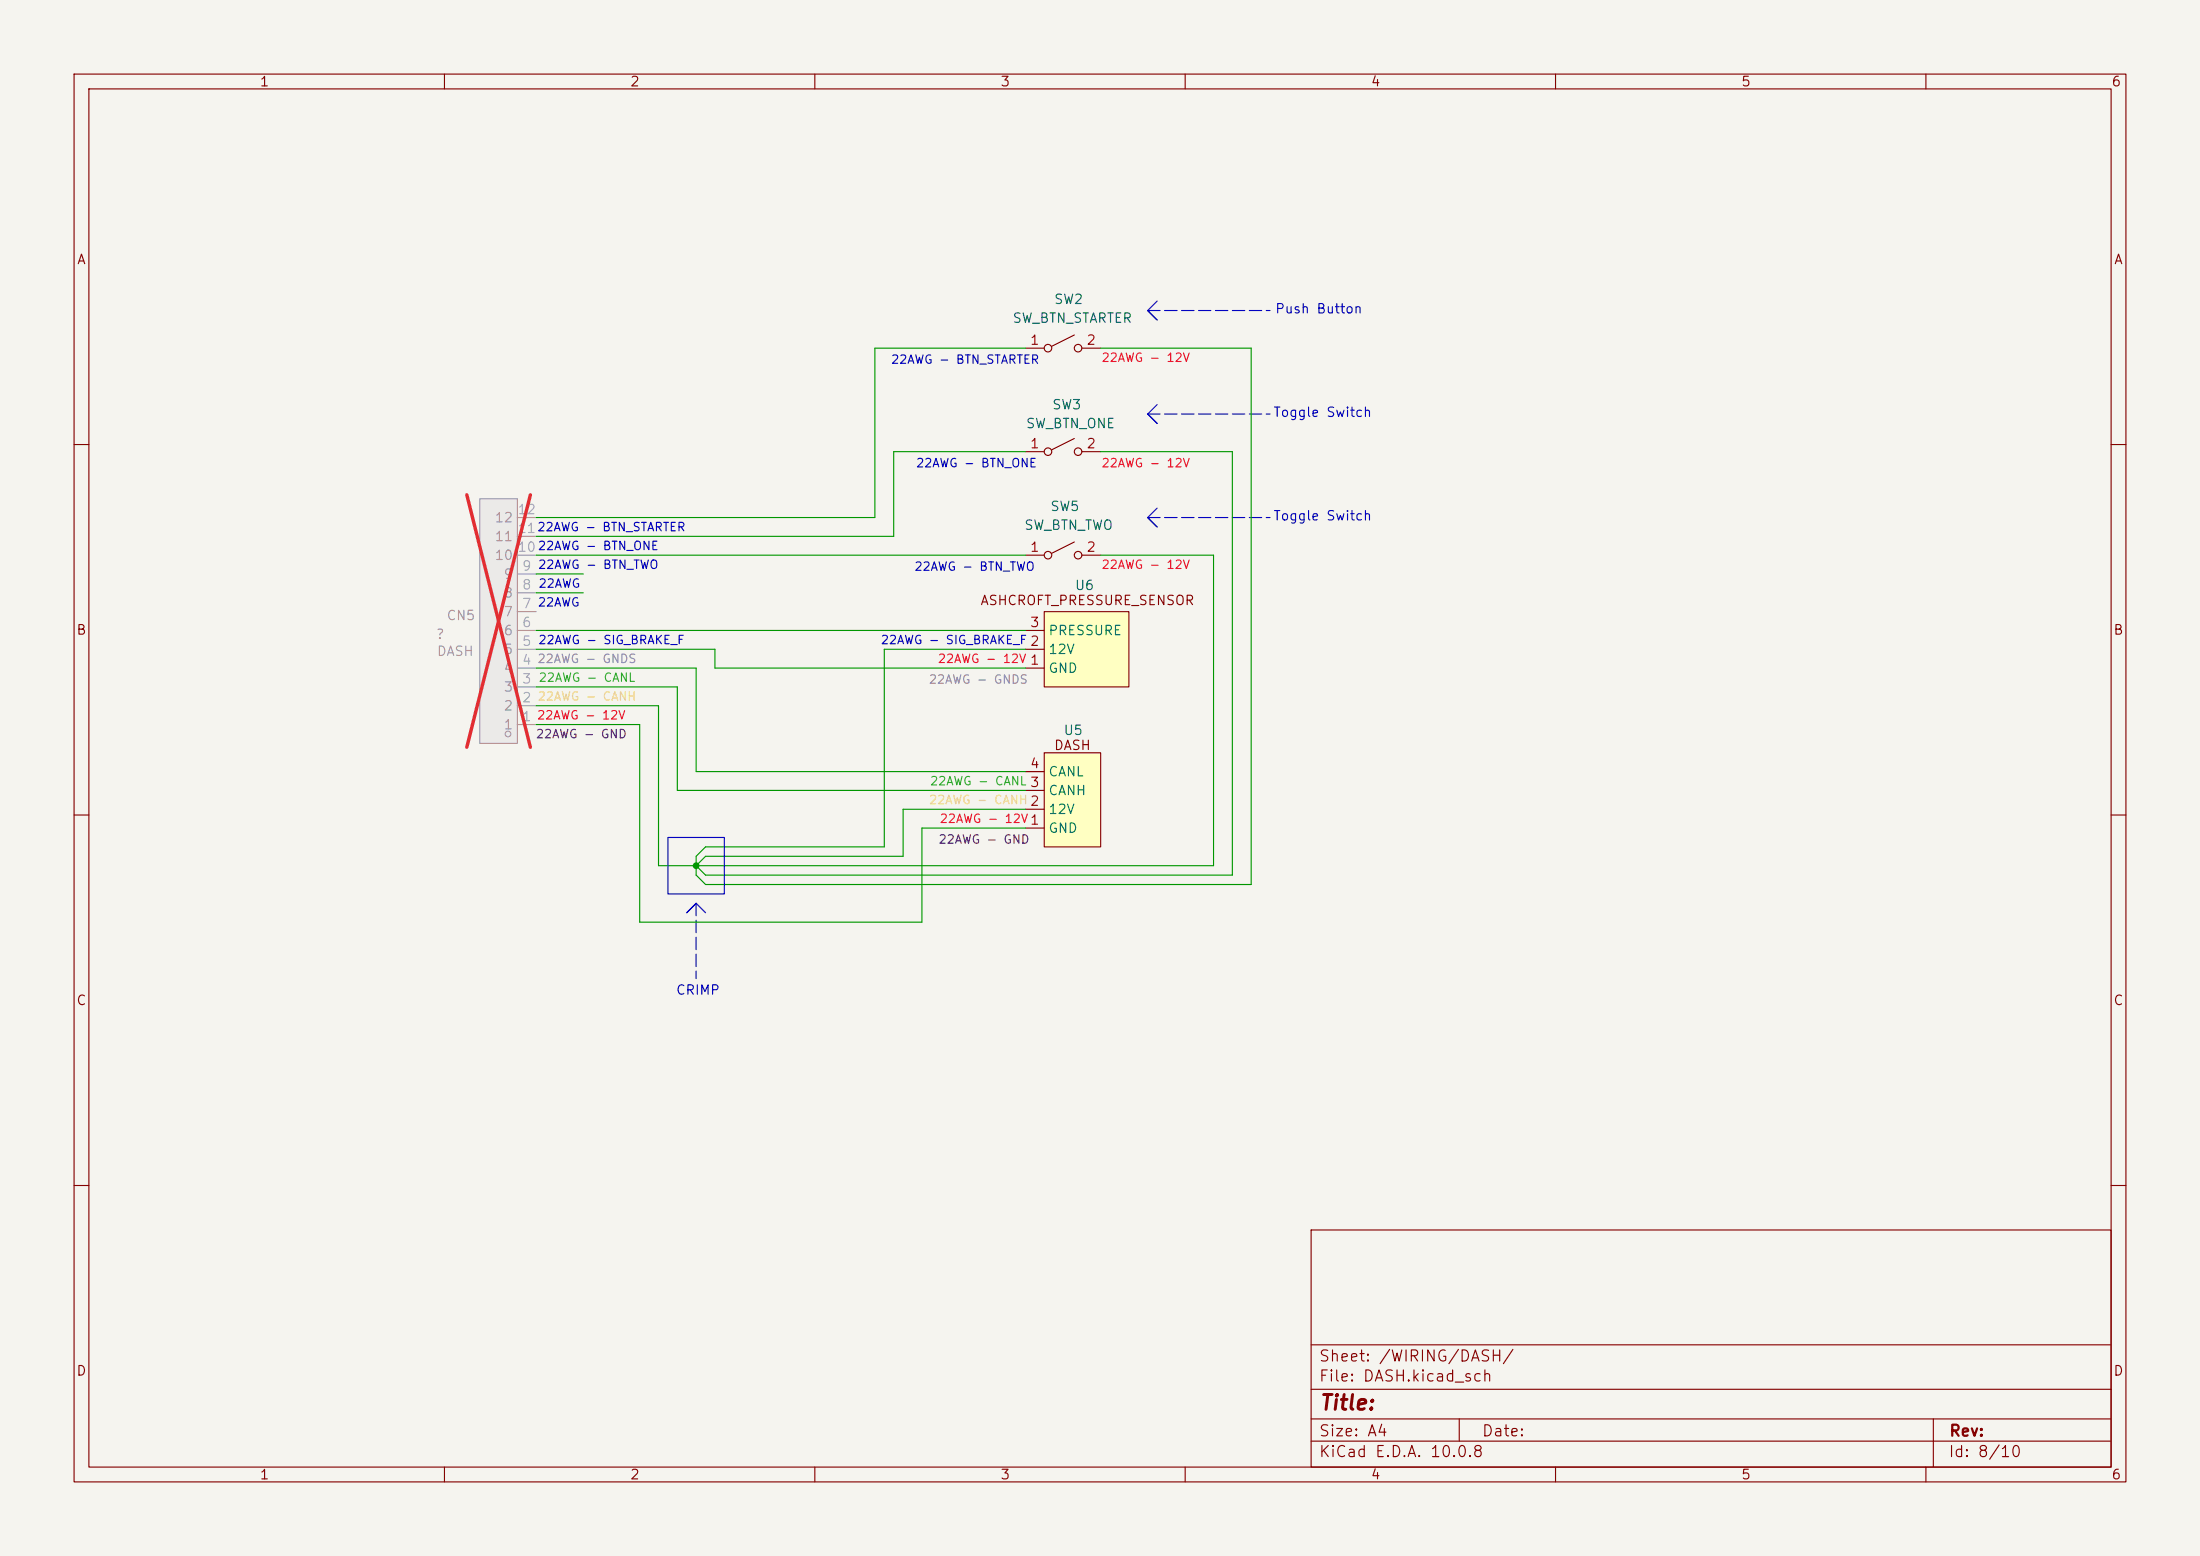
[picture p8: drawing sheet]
(kicad_sch
 (version 20260306)
 (generator "eeschema")
 (generator_version "10.0")
 (paper "A4")
 (lib_symbols
  (symbol "EasyEDA:ASHCROFT_PRESSURE_SENSOR" (exclude_from_sim no) (in_bom yes) (on_board yes)
   (in_pos_files yes)
   (duplicate_pin_numbers_are_jumpers no)
   (property "Reference" "U6" (at -1.016 8.636 0) (show_name no) (do_not_autoplace no) (effects (font (size 1.27 1.27)) (justify left)))
   (property "Value" "" (at 0 0 0) (show_name no) (do_not_autoplace no) (effects (font (size 1.27 1.27))))
   (property "Footprint" "" (at 0 0 0) (show_name no) (do_not_autoplace no) (hide yes) (effects (font (size 1.27 1.27))))
   (property "Datasheet" "" (at 0 0 0) (show_name no) (do_not_autoplace no) (hide yes) (effects (font (size 1.27 1.27))))
   (property "Description" "" (at 0 0 0) (show_name no) (do_not_autoplace no) (hide yes) (effects (font (size 1.27 1.27))))
   (symbol "ASHCROFT_PRESSURE_SENSOR_1_1"
    (rectangle (start -5.08 5.08) (end 6.35 -5.08) (stroke (width 0) (type solid)) (fill (type background)))
    (text "ASHCROFT_PRESSURE_SENSOR" (at 0.762 6.604 0) (effects (font (size 1.27 1.27))))
    (pin input line (at -7.62 -2.54 0) (length 2.54) (name "GND" (effects (font (size 1.27 1.27)))) (number "1" (effects (font (size 1.27 1.27)))))
    (pin input line (at -7.62 0 0) (length 2.54) (name "12V" (effects (font (size 1.27 1.27)))) (number "2" (effects (font (size 1.27 1.27)))))
    (pin output line (at -7.62 2.54 0) (length 2.54) (name "PRESSURE" (effects (font (size 1.27 1.27)))) (number "3" (effects (font (size 1.27 1.27))))))
   (embedded_fonts no))
  (symbol "EasyEDA:DASH_DISPLAY" (exclude_from_sim no) (in_bom yes) (on_board yes)
   (in_pos_files yes)
   (duplicate_pin_numbers_are_jumpers no)
   (property "Reference" "U5" (at 2.54 -0.2272 0) (show_name no) (do_not_autoplace no) (effects (font (size 1.27 1.27)) (justify left)))
   (property "Value" "" (at 0 0 0) (show_name no) (do_not_autoplace no) (effects (font (size 1.27 1.27))))
   (property "Footprint" "" (at 0 0 0) (show_name no) (do_not_autoplace no) (hide yes) (effects (font (size 1.27 1.27))))
   (property "Datasheet" "" (at 0 0 0) (show_name no) (do_not_autoplace no) (hide yes) (effects (font (size 1.27 1.27))))
   (property "Description" "" (at 0 0 0) (show_name no) (do_not_autoplace no) (hide yes) (effects (font (size 1.27 1.27))))
   (symbol "DASH_DISPLAY_1_1"
    (rectangle (start -6.35 5.08) (end 1.27 -7.62) (stroke (width 0) (type solid)) (fill (type background)))
    (text "DASH\n" (at -2.54 6.096 0) (effects (font (size 1.27 1.27))))
    (pin input line (at -8.89 -5.08 0) (length 2.54) (name "GND" (effects (font (size 1.27 1.27)))) (number "1" (effects (font (size 1.27 1.27)))))
    (pin input line (at -8.89 -2.54 0) (length 2.54) (name "12V" (effects (font (size 1.27 1.27)))) (number "2" (effects (font (size 1.27 1.27)))))
    (pin input line (at -8.89 0 0) (length 2.54) (name "CANH" (effects (font (size 1.27 1.27)))) (number "3" (effects (font (size 1.27 1.27)))))
    (pin input line (at -8.89 2.54 0) (length 2.54) (name "CANL" (effects (font (size 1.27 1.27)))) (number "4" (effects (font (size 1.27 1.27))))))
   (embedded_fonts no))
  (symbol "EasyEDA:DT15-12PA" (exclude_from_sim no) (in_bom yes) (on_board yes)
   (in_pos_files yes)
   (duplicate_pin_numbers_are_jumpers no)
   (property "Reference" "CN" (at 0 19.05 0) (show_name no) (do_not_autoplace no) (effects (font (size 1.27 1.27))))
   (property "Value" "DT15-12PA" (at 0 -19.05 0) (show_name no) (do_not_autoplace no) (effects (font (size 1.27 1.27))))
   (property "Footprint" "EasyEDA:CONN-TH_DT15-12PA" (at 0 -21.59 0) (show_name no) (do_not_autoplace no) (hide yes) (effects (font (size 1.27 1.27))))
   (property "Datasheet" "https://www.lcsc.com/datasheet/C5341788.pdf" (at 0 -24.13 0) (show_name no) (do_not_autoplace no) (hide yes) (effects (font (size 1.27 1.27))))
   (property "Description" "" (at 0 0 0) (show_name no) (do_not_autoplace no) (hide yes) (effects (font (size 1.27 1.27))))
   (property "Manufacturer" "TE Connectivity(泰科电子)" (at 0 -26.67 0) (show_name no) (do_not_autoplace no) (hide yes) (effects (font (size 1.27 1.27))))
   (property "MPN" "DT15-12PA" (at 0 -29.21 0) (show_name no) (do_not_autoplace no) (hide yes) (effects (font (size 1.27 1.27))))
   (property "LCSC Part" "C5341788" (at 0 -31.75 0) (show_name no) (do_not_autoplace no) (hide yes) (effects (font (size 1.27 1.27))))
   (symbol "DT15-12PA_0_1"
    (rectangle (start -1.27 16.51) (end 3.81 -16.51) (stroke (width 0) (type default)) (fill (type background)))
    (circle (center 0 15.24) (radius 0.38) (stroke (width 0) (type default)) (fill (type none)))
    (pin unspecified line (at -3.81 13.97 0) (length 2.54) (name "1" (effects (font (size 1.27 1.27)))) (number "1" (effects (font (size 1.27 1.27)))))
    (pin unspecified line (at -3.81 11.43 0) (length 2.54) (name "2" (effects (font (size 1.27 1.27)))) (number "2" (effects (font (size 1.27 1.27)))))
    (pin unspecified line (at -3.81 8.89 0) (length 2.54) (name "3" (effects (font (size 1.27 1.27)))) (number "3" (effects (font (size 1.27 1.27)))))
    (pin unspecified line (at -3.81 6.35 0) (length 2.54) (name "4" (effects (font (size 1.27 1.27)))) (number "4" (effects (font (size 1.27 1.27)))))
    (pin unspecified line (at -3.81 3.81 0) (length 2.54) (name "5" (effects (font (size 1.27 1.27)))) (number "5" (effects (font (size 1.27 1.27)))))
    (pin unspecified line (at -3.81 1.27 0) (length 2.54) (name "6" (effects (font (size 1.27 1.27)))) (number "6" (effects (font (size 1.27 1.27)))))
    (pin unspecified line (at -3.81 -1.27 0) (length 2.54) (name "7" (effects (font (size 1.27 1.27)))) (number "7" (effects (font (size 1.27 1.27)))))
    (pin unspecified line (at -3.81 -3.81 0) (length 2.54) (name "8" (effects (font (size 1.27 1.27)))) (number "8" (effects (font (size 1.27 1.27)))))
    (pin unspecified line (at -3.81 -6.35 0) (length 2.54) (name "9" (effects (font (size 1.27 1.27)))) (number "9" (effects (font (size 1.27 1.27)))))
    (pin unspecified line (at -3.81 -8.89 0) (length 2.54) (name "10" (effects (font (size 1.27 1.27)))) (number "10" (effects (font (size 1.27 1.27)))))
    (pin unspecified line (at -3.81 -11.43 0) (length 2.54) (name "11" (effects (font (size 1.27 1.27)))) (number "11" (effects (font (size 1.27 1.27)))))
    (pin unspecified line (at -3.81 -13.97 0) (length 2.54) (name "12" (effects (font (size 1.27 1.27)))) (number "12" (effects (font (size 1.27 1.27))))))
   (embedded_fonts no))
  (symbol "Switch:SW_SPST"
   (pin_names
    (offset 0) (hide yes)) (exclude_from_sim no) (in_bom yes) (on_board yes)
   (in_pos_files yes)
   (duplicate_pin_numbers_are_jumpers no)
   (property "Reference" "SW" (at 0 3.175 0) (show_name no) (do_not_autoplace no) (effects (font (size 1.27 1.27))))
   (property "Value" "SW_SPST" (at 0 -2.54 0) (show_name no) (do_not_autoplace no) (effects (font (size 1.27 1.27))))
   (property "Footprint" "" (at 0 0 0) (show_name no) (do_not_autoplace no) (hide yes) (effects (font (size 1.27 1.27))))
   (property "Datasheet" "" (at 0 0 0) (show_name no) (do_not_autoplace no) (hide yes) (effects (font (size 1.27 1.27))))
   (property "Description" "Single Pole Single Throw (SPST) switch" (at 0 0 0) (show_name no) (do_not_autoplace no) (hide yes) (effects (font (size 1.27 1.27))))
   (symbol "SW_SPST_0_0"
    (circle (center -2.032 0) (radius 0.508) (stroke (width 0) (type default)) (fill (type none)))
    (polyline (pts (xy -1.524 0.254) (xy 1.524 1.778)) (stroke (width 0) (type default)) (fill (type none)))
    (circle (center 2.032 0) (radius 0.508) (stroke (width 0) (type default)) (fill (type none))))
   (symbol "SW_SPST_1_1"
    (pin passive line (at -5.08 0 0) (length 2.54) (name "A" (effects (font (size 1.27 1.27)))) (number "1" (effects (font (size 1.27 1.27)))))
    (pin passive line (at 5.08 0 180) (length 2.54) (name "B" (effects (font (size 1.27 1.27)))) (number "2" (effects (font (size 1.27 1.27))))))
   (embedded_fonts no)))
 (rectangle
  (start 90.17 113.03)
  (end 97.79 120.65)
  (stroke (width 0) (type default))
  (fill (type none)))
 (text "22AWG\n"
  (exclude_from_sim no)
  (at 75.438 81.534 0)
  (effects (font (size 1.143 1.143))))
 (text "22AWG - CANH\n"
  (exclude_from_sim no)
  (at 132.08 108.204 0)
  (effects (font (size 1.143 1.143) (color 255 206 65 1))))
 (text "22AWG - SIG_BRAKE_F\n"
  (exclude_from_sim no)
  (at 82.55 86.614 0)
  (effects (font (size 1.143 1.143))))
 (text "22AWG - 12V\n"
  (exclude_from_sim no)
  (at 154.686 62.738 0)
  (effects (font (size 1.143 1.143) (color 255 13 46 1))))
 (text "22AWG - 12V\n"
  (exclude_from_sim no)
  (at 154.686 48.514 0)
  (effects (font (size 1.143 1.143) (color 255 13 46 1))))
 (text "CRIMP"
  (exclude_from_sim no)
  (at 94.234 133.858 0)
  (effects (font (size 1.27 1.27))))
 (text "22AWG - CANH\n"
  (exclude_from_sim no)
  (at 79.248 94.234 0)
  (effects (font (size 1.143 1.143) (color 255 206 65 1))))
 (text "22AWG - 12V\n"
  (exclude_from_sim no)
  (at 154.686 76.454 0)
  (effects (font (size 1.143 1.143) (color 255 13 46 1))))
 (text "22AWG - CANL"
  (exclude_from_sim no)
  (at 132.08 105.664 0)
  (effects (font (size 1.143 1.143) (color 50 192 40 1))))
 (text "Toggle Switch"
  (exclude_from_sim no)
  (at 178.562 55.88 0)
  (effects (font (size 1.27 1.27))))
 (text "22AWG - GND"
  (exclude_from_sim no)
  (at 132.842 113.538 0)
  (effects (font (size 1.143 1.143) (color 61 61 61 1))))
 (text "22AWG - BTN_ONE\n"
  (exclude_from_sim no)
  (at 131.826 62.738 0)
  (effects (font (size 1.143 1.143))))
 (text "22AWG - BTN_TWO\n"
  (exclude_from_sim no)
  (at 80.772 76.454 0)
  (effects (font (size 1.143 1.143))))
 (text "22AWG - 12V\n"
  (exclude_from_sim no)
  (at 78.486 96.774 0)
  (effects (font (size 1.143 1.143) (color 255 13 46 1))))
 (text "22AWG - BTN_TWO\n"
  (exclude_from_sim no)
  (at 131.572 76.708 0)
  (effects (font (size 1.143 1.143))))
 (text "Toggle Switch"
  (exclude_from_sim no)
  (at 178.562 69.85 0)
  (effects (font (size 1.27 1.27))))
 (text "22AWG - BTN_ONE\n"
  (exclude_from_sim no)
  (at 80.772 73.914 0)
  (effects (font (size 1.143 1.143))))
 (text "22AWG - GNDS"
  (exclude_from_sim no)
  (at 132.08 91.948 0)
  (effects (font (size 1.143 1.143) (color 135 135 135 1))))
 (text "22AWG - 12V\n"
  (exclude_from_sim no)
  (at 132.842 110.744 0)
  (effects (font (size 1.143 1.143) (color 255 13 46 1))))
 (text "22AWG - BTN_STARTER\n"
  (exclude_from_sim no)
  (at 82.55 71.374 0)
  (effects (font (size 1.143 1.143))))
 (text "22AWG - GND"
  (exclude_from_sim no)
  (at 78.486 99.314 0)
  (effects (font (size 1.143 1.143) (color 61 61 61 1))))
 (text "Push Button"
  (exclude_from_sim no)
  (at 178.054 41.91 0)
  (effects (font (size 1.27 1.27))))
 (text "22AWG\n"
  (exclude_from_sim no)
  (at 75.5248 78.994 0)
  (effects (font (size 1.143 1.143))))
 (text "22AWG - CANL"
  (exclude_from_sim no)
  (at 79.248 91.694 0)
  (effects (font (size 1.143 1.143) (color 50 192 40 1))))
 (text "22AWG - GNDS"
  (exclude_from_sim no)
  (at 79.248 89.154 0)
  (effects (font (size 1.143 1.143) (color 135 135 135 1))))
 (text "22AWG - SIG_BRAKE_F\n"
  (exclude_from_sim no)
  (at 128.778 86.614 0)
  (effects (font (size 1.143 1.143))))
 (text "22AWG - BTN_STARTER\n"
  (exclude_from_sim no)
  (at 130.302 48.768 0)
  (effects (font (size 1.143 1.143))))
 (text "22AWG - 12V\n"
  (exclude_from_sim no)
  (at 132.588 89.154 0)
  (effects (font (size 1.143 1.143) (color 255 13 46 1))))
 (junction
  (at 93.98 116.84)
  (diameter 0)
  (color 0 0 0 0))
 (wire
  (pts (xy 86.36 97.79) (xy 72.39 97.79))
  (stroke (width 0) (type default)))
 (wire
  (pts (xy 95.25 119.38) (xy 168.91 119.38))
  (stroke (width 0) (type default)))
 (wire
  (pts (xy 168.91 119.38) (xy 168.91 46.99))
  (stroke (width 0) (type default)))
 (wire
  (pts (xy 120.65 72.39) (xy 120.65 60.96))
  (stroke (width 0) (type default)))
 (polyline
  (pts (xy 154.94 55.88) (xy 156.21 57.15))
  (stroke (width 0) (type default)))
 (wire
  (pts (xy 119.38 114.3) (xy 95.25 114.3))
  (stroke (width 0) (type default)))
 (wire
  (pts (xy 93.98 104.14) (xy 138.43 104.14))
  (stroke (width 0) (type default)))
 (polyline
  (pts (xy 154.94 55.88) (xy 171.45 55.88))
  (stroke (width 0) (type dash)))
 (wire
  (pts (xy 95.25 119.38) (xy 93.98 118.11))
  (stroke (width 0) (type default)))
 (wire
  (pts (xy 118.11 46.99) (xy 138.43 46.99))
  (stroke (width 0) (type default)))
 (wire
  (pts (xy 93.98 116.84) (xy 93.98 118.11))
  (stroke (width 0) (type default)))
 (polyline
  (pts (xy 154.94 55.88) (xy 156.21 54.61))
  (stroke (width 0) (type default)))
 (wire
  (pts (xy 163.83 74.93) (xy 163.83 116.84))
  (stroke (width 0) (type default)))
 (wire
  (pts (xy 96.52 87.63) (xy 96.52 90.17))
  (stroke (width 0) (type default)))
 (polyline
  (pts (xy 156.21 43.18) (xy 154.94 41.91))
  (stroke (width 0) (type default)))
 (wire
  (pts (xy 91.44 106.68) (xy 138.43 106.68))
  (stroke (width 0) (type default)))
 (wire
  (pts (xy 168.91 46.99) (xy 148.59 46.99))
  (stroke (width 0) (type default)))
 (wire
  (pts (xy 120.65 72.39) (xy 72.39 72.39))
  (stroke (width 0) (type default)))
 (polyline
  (pts (xy 93.98 121.92) (xy 93.98 132.08))
  (stroke (width 0) (type dash)))
 (polyline
  (pts (xy 93.98 121.92) (xy 92.71 123.19))
  (stroke (width 0) (type default)))
 (wire
  (pts (xy 166.37 60.96) (xy 166.37 118.11))
  (stroke (width 0) (type default)))
 (wire
  (pts (xy 93.98 90.17) (xy 93.98 104.14))
  (stroke (width 0) (type default)))
 (wire
  (pts (xy 119.38 114.3) (xy 119.38 87.63))
  (stroke (width 0) (type default)))
 (wire
  (pts (xy 88.9 116.84) (xy 93.98 116.84))
  (stroke (width 0) (type default)))
 (wire
  (pts (xy 72.39 95.25) (xy 88.9 95.25))
  (stroke (width 0) (type default)))
 (polyline
  (pts (xy 154.94 41.91) (xy 156.21 43.18))
  (stroke (width 0) (type default)))
 (polyline
  (pts (xy 92.71 123.19) (xy 93.98 121.92))
  (stroke (width 0) (type default)))
 (polyline
  (pts (xy 156.21 71.12) (xy 154.94 69.85))
  (stroke (width 0) (type default)))
 (wire
  (pts (xy 118.11 69.85) (xy 118.11 46.99))
  (stroke (width 0) (type default)))
 (wire
  (pts (xy 72.39 80.01) (xy 78.74 80.01))
  (stroke (width 0) (type default)))
 (wire
  (pts (xy 95.25 118.11) (xy 93.98 116.84))
  (stroke (width 0) (type default)))
 (wire
  (pts (xy 96.52 90.17) (xy 138.43 90.17))
  (stroke (width 0) (type default)))
 (wire
  (pts (xy 88.9 95.25) (xy 88.9 116.84))
  (stroke (width 0) (type default)))
 (wire
  (pts (xy 95.25 114.3) (xy 93.98 115.57))
  (stroke (width 0) (type default)))
 (wire
  (pts (xy 72.39 77.47) (xy 78.74 77.47))
  (stroke (width 0) (type default)))
 (wire
  (pts (xy 121.92 115.57) (xy 121.92 109.22))
  (stroke (width 0) (type default)))
 (polyline
  (pts (xy 154.94 69.85) (xy 156.21 68.58))
  (stroke (width 0) (type default)))
 (polyline
  (pts (xy 154.94 69.85) (xy 156.21 71.12))
  (stroke (width 0) (type default)))
 (wire
  (pts (xy 95.25 118.11) (xy 166.37 118.11))
  (stroke (width 0) (type default)))
 (wire
  (pts (xy 93.98 115.57) (xy 93.98 116.84))
  (stroke (width 0) (type default)))
 (wire
  (pts (xy 72.39 85.09) (xy 138.43 85.09))
  (stroke (width 0) (type default)))
 (wire
  (pts (xy 86.36 124.46) (xy 124.46 124.46))
  (stroke (width 0) (type default)))
 (wire
  (pts (xy 166.37 60.96) (xy 148.59 60.96))
  (stroke (width 0) (type default)))
 (wire
  (pts (xy 119.38 87.63) (xy 138.43 87.63))
  (stroke (width 0) (type default)))
 (wire
  (pts (xy 148.59 74.93) (xy 163.83 74.93))
  (stroke (width 0) (type default)))
 (wire
  (pts (xy 120.65 60.96) (xy 138.43 60.96))
  (stroke (width 0) (type default)))
 (polyline
  (pts (xy 93.98 121.92) (xy 95.25 123.19))
  (stroke (width 0) (type default)))
 (wire
  (pts (xy 91.44 92.71) (xy 91.44 106.68))
  (stroke (width 0) (type default)))
 (polyline
  (pts (xy 154.94 41.91) (xy 171.45 41.91))
  (stroke (width 0) (type dash)))
 (wire
  (pts (xy 95.25 115.57) (xy 93.98 116.84))
  (stroke (width 0) (type default)))
 (wire
  (pts (xy 86.36 97.79) (xy 86.36 124.46))
  (stroke (width 0) (type default)))
 (wire
  (pts (xy 124.46 124.46) (xy 124.46 111.76))
  (stroke (width 0) (type default)))
 (wire
  (pts (xy 72.39 74.93) (xy 138.43 74.93))
  (stroke (width 0) (type default)))
 (wire
  (pts (xy 93.98 116.84) (xy 163.83 116.84))
  (stroke (width 0) (type default)))
 (polyline
  (pts (xy 156.21 57.15) (xy 154.94 55.88))
  (stroke (width 0) (type default)))
 (wire
  (pts (xy 72.39 69.85) (xy 118.11 69.85))
  (stroke (width 0) (type default)))
 (wire
  (pts (xy 72.39 87.63) (xy 96.52 87.63))
  (stroke (width 0) (type default)))
 (polyline
  (pts (xy 154.94 41.91) (xy 156.21 40.64))
  (stroke (width 0) (type default)))
 (wire
  (pts (xy 124.46 111.76) (xy 138.43 111.76))
  (stroke (width 0) (type default)))
 (wire
  (pts (xy 91.44 92.71) (xy 72.39 92.71))
  (stroke (width 0) (type default)))
 (polyline
  (pts (xy 154.94 69.85) (xy 171.45 69.85))
  (stroke (width 0) (type dash)))
 (wire
  (pts (xy 72.39 90.17) (xy 93.98 90.17))
  (stroke (width 0) (type default)))
 (wire
  (pts (xy 121.92 109.22) (xy 138.43 109.22))
  (stroke (width 0) (type default)))
 (wire
  (pts (xy 95.25 115.57) (xy 121.92 115.57))
  (stroke (width 0) (type default)))
 (symbol
  (lib_id "EasyEDA:ASHCROFT_PRESSURE_SENSOR")
  (at 146.05 87.63 0)
  (unit 1)
  (body_style 1)
  (exclude_from_sim no)
  (in_bom yes)
  (on_board yes)
  (in_pos_files yes)
  (dnp no)
  (property "Reference" "U6" (at 145.034 78.994 0) (show_name no) (do_not_autoplace no) (effects (font (size 1.27 1.27)) (justify left)))
  (property "Value" "" (at 146.05 87.63 0) (show_name no) (do_not_autoplace no) (effects (font (size 1.27 1.27))))
  (property "Footprint" "" (at 146.05 87.63 0) (hide yes) (show_name no) (do_not_autoplace no) (effects (font (size 1.27 1.27))))
  (property "Datasheet" "" (at 146.05 87.63 0) (hide yes) (show_name no) (do_not_autoplace no) (effects (font (size 1.27 1.27))))
  (property "Description" "" (at 146.05 87.63 0) (hide yes) (show_name no) (do_not_autoplace no) (effects (font (size 1.27 1.27))))
  (pin "2")
  (pin "1")
  (pin "3"))
 (symbol
  (lib_id "Switch:SW_SPST")
  (at 143.51 60.96 0)
  (unit 1)
  (body_style 1)
  (exclude_from_sim no)
  (in_bom yes)
  (on_board yes)
  (in_pos_files yes)
  (dnp no)
  (property "Reference" "SW3" (at 144.018 54.61 0) (show_name no) (do_not_autoplace no) (effects (font (size 1.27 1.27))))
  (property "Value" "SW_BTN_ONE" (at 144.526 57.15 0) (show_name no) (do_not_autoplace no) (effects (font (size 1.27 1.27))))
  (property "Footprint" "" (at 143.51 60.96 0) (hide yes) (show_name no) (do_not_autoplace no) (effects (font (size 1.27 1.27))))
  (property "Datasheet" "" (at 143.51 60.96 0) (hide yes) (show_name no) (do_not_autoplace no) (effects (font (size 1.27 1.27))))
  (property "Description" "Single Pole Single Throw (SPST) switch" (at 143.51 60.96 0) (hide yes) (show_name no) (do_not_autoplace no) (effects (font (size 1.27 1.27))))
  (pin "2")
  (pin "1"))
 (symbol
  (lib_id "Switch:SW_SPST")
  (at 143.51 46.99 0)
  (unit 1)
  (body_style 1)
  (exclude_from_sim no)
  (in_bom yes)
  (on_board yes)
  (in_pos_files yes)
  (dnp no)
  (property "Reference" "SW2" (at 144.272 40.386 0) (show_name no) (do_not_autoplace no) (effects (font (size 1.27 1.27))))
  (property "Value" "SW_BTN_STARTER" (at 144.78 42.926 0) (show_name no) (do_not_autoplace no) (effects (font (size 1.27 1.27))))
  (property "Footprint" "" (at 143.51 46.99 0) (hide yes) (show_name no) (do_not_autoplace no) (effects (font (size 1.27 1.27))))
  (property "Datasheet" "" (at 143.51 46.99 0) (hide yes) (show_name no) (do_not_autoplace no) (effects (font (size 1.27 1.27))))
  (property "Description" "Single Pole Single Throw (SPST) switch" (at 143.51 46.99 0) (hide yes) (show_name no) (do_not_autoplace no) (effects (font (size 1.27 1.27))))
  (pin "2")
  (pin "1"))
 (symbol
  (lib_id "Switch:SW_SPST")
  (at 143.51 74.93 0)
  (unit 1)
  (body_style 1)
  (exclude_from_sim no)
  (in_bom yes)
  (on_board yes)
  (in_pos_files yes)
  (dnp no)
  (property "Reference" "SW5" (at 143.764 68.326 0) (show_name no) (do_not_autoplace no) (effects (font (size 1.27 1.27))))
  (property "Value" "SW_BTN_TWO" (at 144.272 70.866 0) (show_name no) (do_not_autoplace no) (effects (font (size 1.27 1.27))))
  (property "Footprint" "" (at 143.51 74.93 0) (hide yes) (show_name no) (do_not_autoplace no) (effects (font (size 1.27 1.27))))
  (property "Datasheet" "" (at 143.51 74.93 0) (hide yes) (show_name no) (do_not_autoplace no) (effects (font (size 1.27 1.27))))
  (property "Description" "Single Pole Single Throw (SPST) switch" (at 143.51 74.93 0) (hide yes) (show_name no) (do_not_autoplace no) (effects (font (size 1.27 1.27))))
  (pin "2")
  (pin "1"))
 (symbol
  (lib_id "EasyEDA:DT15-12PA")
  (at 68.58 83.82 180)
  (unit 1)
  (body_style 1)
  (exclude_from_sim no)
  (in_bom no)
  (on_board no)
  (in_pos_files no)
  (dnp yes)
  (property "Reference" "CN5" (at 62.23 83.058 0) (show_name no) (do_not_autoplace no) (effects (font (size 1.27 1.27))))
  (property "Value" "?" (at 59.436 85.598 0) (show_name no) (do_not_autoplace no) (effects (font (size 1.27 1.27))))
  (property "Footprint" "EasyEDA:CONN-TH_DT15-12PA" (at 68.58 62.23 0) (hide yes) (show_name no) (do_not_autoplace no) (effects (font (size 1.27 1.27))))
  (property "Datasheet" "https://www.lcsc.com/datasheet/C5341788.pdf" (at 68.58 59.69 0) (hide yes) (show_name no) (do_not_autoplace no) (effects (font (size 1.27 1.27))))
  (property "Description" "" (at 68.58 83.82 0) (hide yes) (show_name no) (do_not_autoplace no) (effects (font (size 1.27 1.27))))
  (property "Manufacturer" "TE Connectivity(泰科电子)" (at 68.58 57.15 0) (hide yes) (show_name no) (do_not_autoplace no) (effects (font (size 1.27 1.27))))
  (property "MPN" "DT15-12PA" (at 68.58 54.61 0) (hide yes) (show_name no) (do_not_autoplace no) (effects (font (size 1.27 1.27))))
  (property "LCSC Part" "C5341788" (at 68.58 52.07 0) (hide yes) (show_name no) (do_not_autoplace no) (effects (font (size 1.27 1.27))))
  (property "Name" "DASH" (at 61.468 87.884 0) (show_name no) (do_not_autoplace no) (effects (font (size 1.27 1.27))))
  (pin "10")
  (pin "8")
  (pin "12")
  (pin "9")
  (pin "11")
  (pin "5")
  (pin "7")
  (pin "6")
  (pin "3")
  (pin "2")
  (pin "4")
  (pin "1"))
 (symbol
  (lib_id "EasyEDA:DASH_DISPLAY")
  (at 147.32 106.68 0)
  (unit 1)
  (body_style 1)
  (exclude_from_sim no)
  (in_bom yes)
  (on_board yes)
  (in_pos_files yes)
  (dnp no)
  (property "Reference" "U5" (at 143.51 98.552 0) (show_name no) (do_not_autoplace no) (effects (font (size 1.27 1.27)) (justify left)))
  (property "Value" "" (at 147.32 106.68 0) (show_name no) (do_not_autoplace no) (effects (font (size 1.27 1.27))))
  (property "Footprint" "" (at 147.32 106.68 0) (hide yes) (show_name no) (do_not_autoplace no) (effects (font (size 1.27 1.27))))
  (property "Datasheet" "" (at 147.32 106.68 0) (hide yes) (show_name no) (do_not_autoplace no) (effects (font (size 1.27 1.27))))
  (property "Description" "" (at 147.32 106.68 0) (hide yes) (show_name no) (do_not_autoplace no) (effects (font (size 1.27 1.27))))
  (pin "3")
  (pin "4")
  (pin "1")
  (pin "2")))
